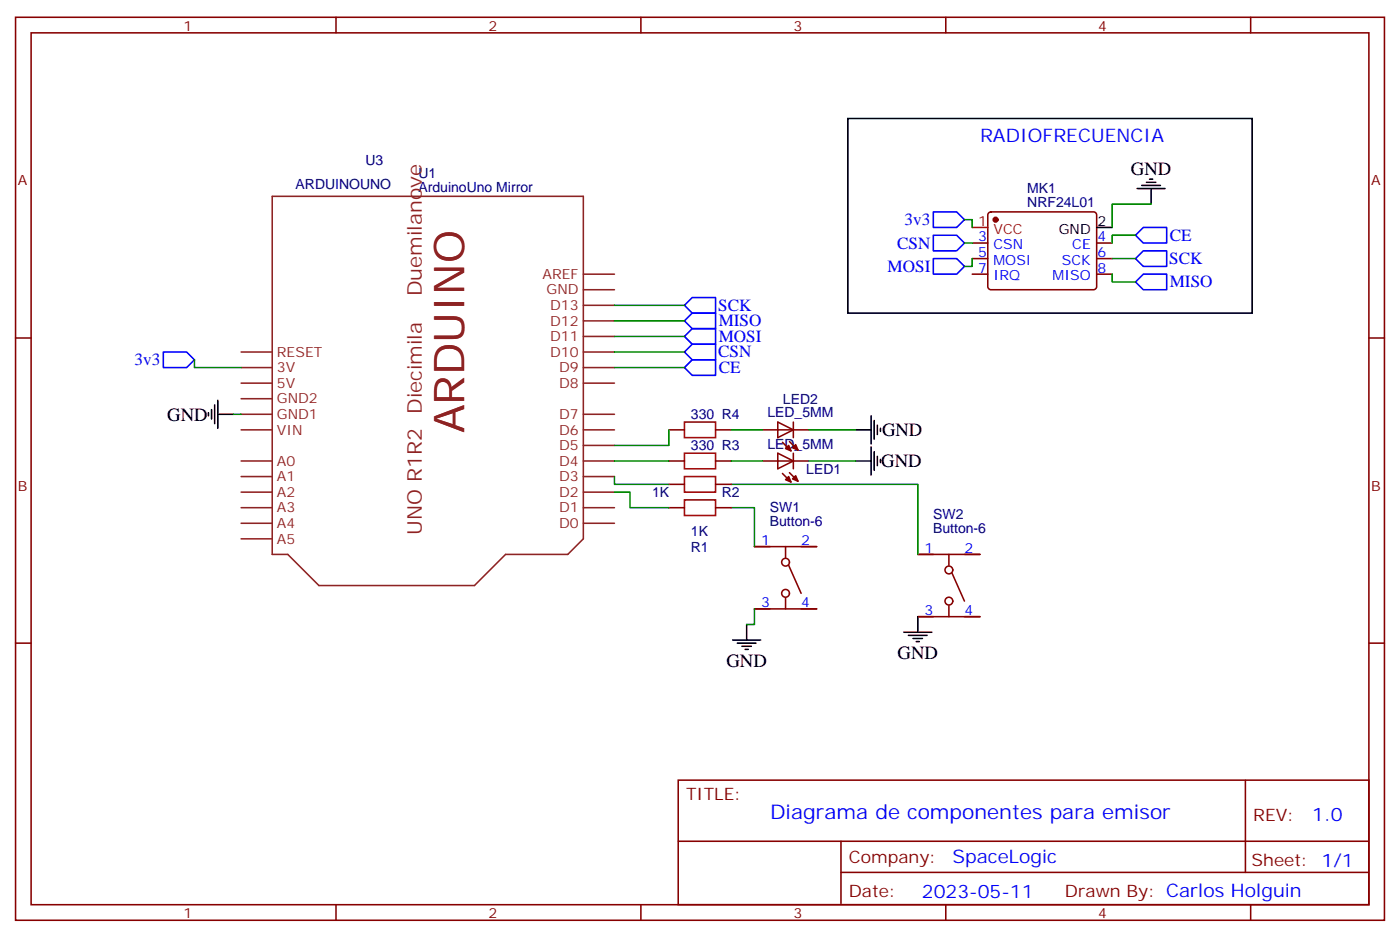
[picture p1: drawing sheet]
<svg xmlns="http://www.w3.org/2000/svg" width="317mm" height="212mm" viewBox="0 0 317 212" stroke-linecap="round" stroke-linejoin="round" font-family="sans-serif">
<g fill="none" stroke="#870000" stroke-width=".35">
<path d="M3.5 3.9h310.5v204.6h-310.5zM7.1 7.4h303.3v197.6h-303.3zM76.2 3.9v3.5M145.3 3.9v3.5M214.5 3.9v3.5M283.6 3.9v3.5M220.5 55.1h3.5M220.5 58.6h3.5M224.2 48.2l.5-.2h23.3a.71 .71 0 0 1 .7 .7v16.2a.76 .76 0 0 1-.7 .8h-23.3a.76 .76 0 0 1-.7-.8v-16.2zM248.7 55.1h3.5M248.7 58.6h3.5M3.5 76.6h3.6"/>
<path d="M220.5 62.1h3.5M248.7 62.1h3.5M310.4 76.6h3.6M151.7 97.4h3.5M162.3 97.4h3.5M151.7 109.7h3.5M151.7 115h3.5M151.7 104.5h3.5M162.3 109.7h3.5M162.3 115h3.5M162.3 104.5h3.5M171.1 138h14.1"/>
<path d="M171.1 123.9h14.1M178.2 123.9v2.4M178.2 135.5v2.5M178.9 128.1l2.8 6.3M208.1 139.7h14.1M208.1 125.6h14.1M215.2 125.6v2.5M215.2 137.3v2.4M215.9 129.9l2.8 6.3M3.5 145.7h3.6M310.4 145.7h3.6M153.8 176.8h156.6v28.2h-156.6z"/>
<path d="M282.4 176.8v20.9M153.8 190.6h156.5M190.7 197.7h119.6M190.7 190.6v14.1M76.2 205v3.5M145.3 205v3.5M214.5 205v3.5M283.6 205v3.5"/>
<circle cx="178.2" cy="134.4" r=".88"/>
<circle cx="178.2" cy="127.4" r=".88"/>
<circle cx="215.2" cy="129.2" r=".88"/>
<circle cx="215.2" cy="136.2" r=".88"/>
</g>
<g fill="none" stroke="#8c2424" stroke-width=".35">
<path d="M61.7 44.5h70.6v77.6l-3.5 3.5h-14.1l-7.1 7.1h-35.3l-7-7.1h-3.6zM54.7 79.8h7M132.3 79.8h7M132.3 76.2h7M132.3 72.7h7M132.3 69.2h7M132.3 65.7h7M132.3 62.1h7M54.7 97.4h7M54.7 93.9h7M54.7 86.8h7M54.7 83.3h7"/>
<path d="M54.7 90.3h7M132.3 97.4h7M132.3 93.9h7M132.3 86.8h7M132.3 83.3h7M54.7 118.6h7M54.7 115h7M54.7 111.5h7M54.7 108h7M54.7 104.5h7M132.3 118.6h7M132.3 115h7"/>
<path d="M132.3 111.5h7M132.3 108h7M132.3 104.5h7M132.3 100.9h7M54.7 122.1h7"/>
</g>
<circle cx="225.8" cy="49.8" r=".53" fill="#870000" stroke="#870000" stroke-width=".35"/>
<path d="M220.5 51.5h3.5" fill="none" stroke="#f00" stroke-width=".35"/>
<g fill="none" stroke="#000" stroke-width=".35">
<path d="M192.3 26.8h91.7v44.1h-91.7zM248.7 51.5h3.5M257.9 42.7h6.3M258.9 42h4.3M260 41.3h2.1M260.7 40.6h.7M261.1 42.7v3.5M47.3 93.5v.7M48 92.8v2.1M48.7 91.8v4.2M49.4 93.9h3.5M49.4 90.7v6.3"/>
<path d="M194 97.4h3.6M197.6 94.2v6.4M198.3 95.3v4.2M199 96.3v2.2M199.7 97v.8M194 104.5h3.6M197.6 101.3v6.3M198.3 102.3v4.3M199 103.4v2.1M199.7 104.1v.7M208.1 139.7v3.6M166.2 145h6.3"/>
<path d="M167.2 145.7h4.2M168.3 146.4h2.1M169 147.1h.7M169.3 141.5v3.5M205 143.3h6.3M206 144h4.3M207.1 144.7h2.1M207.8 145.4h.7"/>
</g>
<path d="M211.7 48h5.3l1.7 1.8-1.7 1.7h-5.3zM211.7 53.3h5.3l1.7 1.8-1.7 1.7h-5.3zM211.7 58.6h5.3l1.7 1.8-1.7 1.7h-5.3zM257.5 58.6l1.8-1.8h5.3v3.6h-5.3zM259.3 51.5h5.3v3.6h-5.3l-1.8-1.8zM37 79.8h5.3l1.8 1.7-1.8 1.8h-5.3zM155.2 72.7l1.8-1.8h5.3v3.6h-5.3zM155.2 69.2l1.8-1.8h5.3v3.5h-5.3zM155.2 79.8l1.8-1.8h5.3v3.5h-5.3zM157 74.5h5.3v3.5h-5.3l-1.8-1.8zM259.3 62.1h5.3v3.6h-5.3l-1.8-1.8zM155.2 83.3l1.8-1.8h5.3v3.6h-5.3z" fill="none" stroke="#00f" stroke-width=".35"/>
<g fill="none" stroke="#008700" stroke-width=".35">
<path d="M218.7 49.8h1.8v1.7M218.7 55.1h1.8M220.5 58.6v1.8h-1.8M252.2 58.6h5.3M257.5 53.3h-5.3v1.8M261.1 46.2h-8.9v5.3M139.3 76.2h15.9M139.3 72.7h15.9M139.3 69.2h15.9M139.3 79.8h15.9M252.2 62.1v1.8h5.3M44.1 81.5v1.8h10.6"/>
<path d="M52.9 93.9h1.8M139.3 83.3h15.9M151.7 97.4v3.5h-12.4M165.8 97.4h7.1M183.4 97.4h10.6M139.3 108v1.7h12.4M139.3 111.5h3.6v3.5h8.8M139.3 104.5h12.4M165.8 115h5.3v8.9M165.8 109.7h42.3v15.9M165.8 104.5h7.1M183.4 104.5h10.6"/>
<path d="M171.1 138v3.5h-1.8"/>
</g>
<path d="M155.2 95.6h7.1v3.6h-7.1zM155.2 108h7.1v3.5h-7.1zM155.2 113.3h7.1v3.5h-7.1zM155.2 102.7h7.1v3.5h-7.1z" fill="none" stroke="#a10000" stroke-width=".35"/>
<g fill="#850000" stroke="#850000" stroke-width=".35">
<path d="M178.2 108.7l.7-.7 .5 1.2z"/>
<path d="M179.7 108.5l.7-.7 .6 1.2z"/>
<path d="M178.2 101.6l.7-.7 .5 1.3z"/>
<path d="M179.7 101.5l.7-.7 .6 1.2z"/>
</g>
<path d="M172.9 97.4h10.5M176.4 95.6l3.5 1.8-3.5 1.8zM179.9 95.6v3.6M172.9 104.5h10.5M176.4 102.7l3.5 1.8-3.5 1.7zM177.4 107.3l2 1.9M177.4 100.2l2 2M179 107.1l2 1.9M179 100l2 2M179.9 102.7v3.5" fill="none" stroke="#850000" stroke-width=".35"/>
<text font-size="9.5" fill="#8d2323" x="105.3" y="98.2" transform="rotate(-90 105.3 98.2)">ARDUINO</text>
<g font-size="4.6" fill="#8d2323">
<text x="95.6" y="67.1" transform="rotate(-90 95.6 67.1)">Duemilanove</text>
<text x="95.6" y="121.1" transform="rotate(-90 95.6 121.1)">UNO R1R2 Diecimila</text>
</g>
<text font-size="4.6" fill="#00f" x="174.6" y="185.6">Diagrama de componentes para emisor</text>
<g font-size="4.2" fill="#00f">
<text x="222.2" y="32.1">RADIOFRECUENCIA</text>
<text x="297.6" y="186">1.0</text>
<text x="216" y="195.6">SpaceLogic</text>
<text x="209.1" y="203.4">2023-05-11</text>
</g>
<g font-size="4.2">
<text x="256.5" y="39.5">GND</text>
<text x="37.9" y="95.3">GND</text>
<text x="200" y="98.8">GND</text>
<text x="199.8" y="105.9">GND</text>
<text x="203.6" y="149.3">GND</text>
<text x="164.7" y="151">GND</text>
</g>
<g font-size="3.9" fill="#00f">
<text x="205.1" y="51">3v3</text>
<text x="203.5" y="56.3">CSN</text>
<text x="265.2" y="59.8">SCK</text>
<text x="265.3" y="54.5">CE</text>
<text x="201.3" y="61.6">MOSI</text>
<text x="265.3" y="65.1">MISO</text>
<text x="162.9" y="70.4">SCK</text>
<text x="163" y="77.4">MOSI</text>
<text x="163" y="73.9">MISO</text>
<text x="30.5" y="82.8">3v3</text>
<text x="162.9" y="81">CSN</text>
<text x="163" y="84.5">CE</text>
</g>
<g font-size="3.9" fill="#800">
<text x="155.6" y="181.4">TITLE:</text>
<text x="284.2" y="186">REV:</text>
<text x="192.5" y="195.6">Company:</text>
<text x="283.9" y="196.2">Sheet: 1/1</text>
<text x="192.5" y="203.2">Date:</text>
<text x="241.5" y="203.3">Drawn By: Carlos Holguin</text>
</g>
<g font-size="3.2" fill="#800">
<text x="41.6" y="6.9">1</text>
<text x="110.8" y="6.9">2</text>
<text x="179.9" y="6.9">3</text>
<text x="249.1" y="6.9">4</text>
<text x="4.1" y="42">A</text>
<text x="311" y="42">A</text>
<text x="4.1" y="111.2">B</text>
<text x="311" y="111.2">B</text>
<text x="41.6" y="208">1</text>
<text x="110.8" y="208">2</text>
<text x="179.9" y="208">3</text>
<text x="249.1" y="208">4</text>
</g>
<g font-size="3.2" fill="#000080">
<text x="82.9" y="37.4">U3</text>
<text x="94.9" y="40.2">U1</text>
<text x="67" y="42.7">ARDUINOUNO</text>
<text x="94.9" y="43.4">ArduinoUno Mirror</text>
<text x="233" y="46.9">NRF24L01</text>
<text x="233" y="43.6">MK1</text>
<text x="156.7" y="95">330 R4</text>
<text x="174" y="94.6">LED_5MM</text>
<text x="177.6" y="91.5">LED2</text>
<text x="174" y="101.6">LED_5MM</text>
<text x="156.7" y="102.1">330 R3</text>
<text x="182.9" y="107.4">LED1</text>
<text x="147.9" y="112.6">1K</text>
<text x="163.7" y="112.6">R2</text>
<text x="174.6" y="119.1">Button-6</text>
<text x="174.6" y="115.9">SW1</text>
<text x="211.6" y="117.7">SW2</text>
<text x="156.6" y="125">R1</text>
<text x="156.7" y="121.5">1K</text>
<text x="211.6" y="120.9">Button-6</text>
</g>
<g font-size="3.2" fill="#f00">
<text x="221.8" y="51.2">1</text>
<text x="225.3" y="53">VCC</text>
</g>
<g font-size="3.2">
<text x="240.1" y="53">GND</text>
<text x="248.9" y="51.2">2</text>
</g>
<g font-size="3.2" fill="#00f">
<text x="221.8" y="54.7">3</text>
<text x="221.8" y="58.2">5</text>
<text x="225.3" y="56.5">CSN</text>
<text x="243.2" y="56.5">CE</text>
<text x="248.9" y="58.2">6</text>
<text x="248.9" y="54.7">4</text>
<text x="221.8" y="61.8">7</text>
<text x="225.3" y="60">MOSI</text>
<text x="225.3" y="63.5">IRQ</text>
<text x="238.7" y="63.5">MISO</text>
<text x="240.8" y="60">SCK</text>
<text x="248.9" y="61.8">8</text>
<text x="172.6" y="123.5">1</text>
<text x="181.7" y="123.5">2</text>
<text x="209.6" y="125.3">1</text>
<text x="218.7" y="125.3">2</text>
<text x="172.6" y="137.6">3</text>
<text x="181.7" y="137.6">4</text>
<text x="209.6" y="139.4">3</text>
<text x="218.7" y="139.4">4</text>
</g>
<g font-size="3.2" fill="#8d2323">
<text x="123" y="63.2">AREF</text>
<text x="124" y="66.7">GND</text>
<text x="124.8" y="70.2">D13</text>
<text x="124.8" y="77.3">D11</text>
<text x="124.8" y="73.8">D12</text>
<text x="62.8" y="80.8">RESET</text>
<text x="124.8" y="80.8">D10</text>
<text x="62.8" y="87.9">5V</text>
<text x="62.8" y="84.3">3V</text>
<text x="126.8" y="87.9">D8</text>
<text x="126.8" y="84.3">D9</text>
<text x="62.8" y="94.9">GND1</text>
<text x="62.8" y="91.4">GND2</text>
<text x="126.8" y="94.9">D7</text>
<text x="62.8" y="98.5">VIN</text>
<text x="126.8" y="102">D5</text>
<text x="126.8" y="98.5">D6</text>
<text x="62.8" y="105.5">A0</text>
<text x="126.8" y="105.5">D4</text>
<text x="62.8" y="112.6">A2</text>
<text x="62.8" y="109">A1</text>
<text x="126.8" y="112.6">D2</text>
<text x="126.8" y="109">D3</text>
<text x="62.8" y="119.6">A4</text>
<text x="62.8" y="116.1">A3</text>
<text x="126.8" y="119.6">D0</text>
<text x="126.8" y="116.1">D1</text>
<text x="62.8" y="123.2">A5</text>
</g>
</svg>
